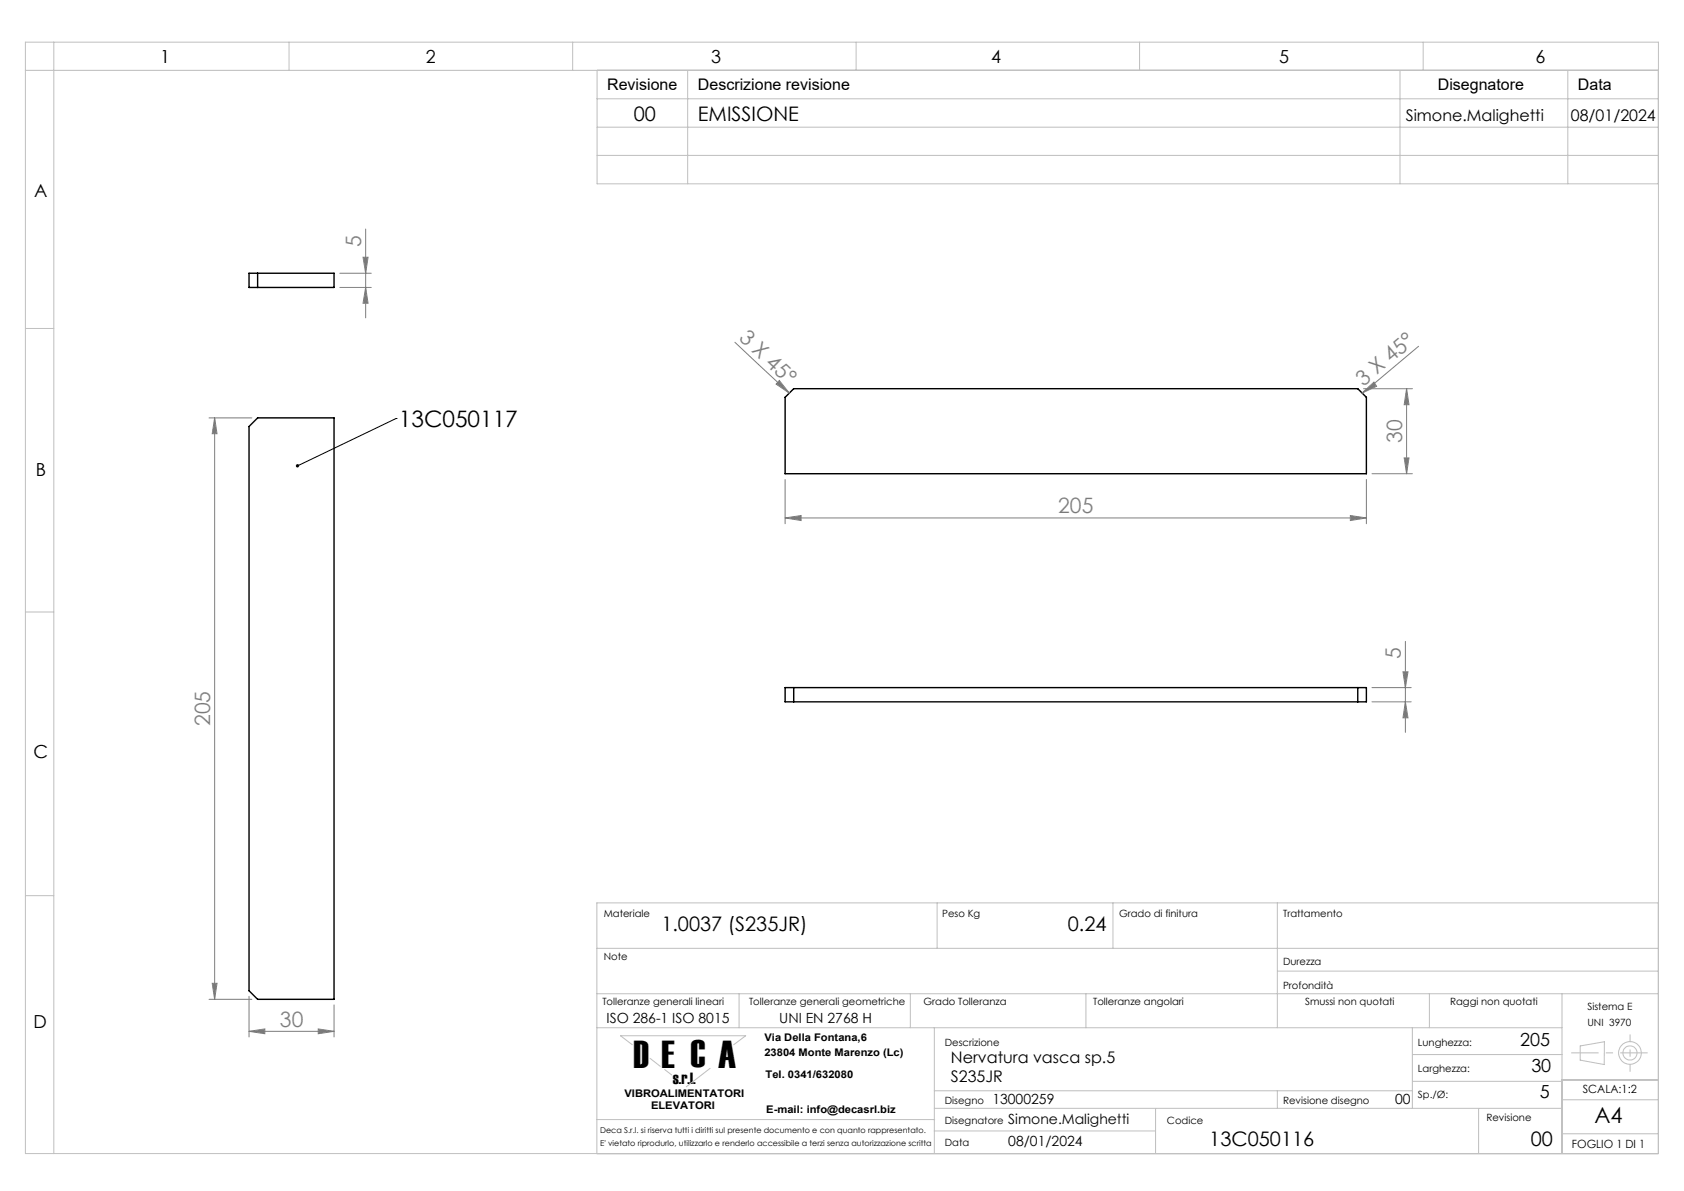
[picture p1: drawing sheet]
<svg xmlns="http://www.w3.org/2000/svg" width="297mm" height="210mm" viewBox="0 0 297 210" stroke-linecap="round" stroke-linejoin="round" font-family="sans-serif">
<path d="M43.9 48.2h15v2.5h-15zM45.4 48.2v2.5M43.9 75.2l1.5-1.5h13.5v102.5h-13.5l-1.5-1.5zM138.5 70.1l1.5-1.6h99.5l1.5 1.6v13.4h-102.5zM138.5 121.2h102.5v2.5h-102.5zM140 121.2v2.5M239.5 121.2v2.5" fill="none" stroke="#000" stroke-width=".25"/>
<g fill="none" stroke="#c0c0c0" stroke-width=".18">
<path d="M4.5 7.4h288v196h-288zM4.5 12.4h288M9.5 7.4v196M51 7.4v5M101 7.4v5M105.3 12.4v20h187.2M105.3 17.4h187.2M121.3 12.4v20M151 7.4v5M201 7.4v5M246.9 12.4v20M251 7.4v5"/>
<path d="M276.5 12.4v20M105.3 22.4h187.2M105.3 27.4h187.2M4.5 57.9h5M4.5 107.9h5M4.5 157.9h5M165.3 159.2v8M196.3 159.2v8M225.3 159.2v22M292.5 159.2h-187.2v44.2M105.3 175.2h187.2M105.3 167.2h187.2"/>
<path d="M130.4 175.2v6M160.5 175.2v6M191.5 175.2v6M225.3 171.2h67.2M252.1 175.2v6M275.5 175.2v28.2M105.3 181.2h170.2M105.3 197.4h59.6M111.5 184.2l-2.1-1.6h22.1l-2.1 1.6M114.7 186.6l1.8 1.4M117.2 188.6l1.3 .9M125.2 188.4l-4.2 3.2"/>
<path d="M164.8 181.2v22.2M164.8 195.4h110.7M164.8 199.4h39M164.8 192.3h84.3M203.8 195.4v8M225.3 192.3v3.1M249.1 181.2v14.2M249.1 185.9h26.4M249.1 190.7h26.4M260.8 195.4v8M275.5 199.9h17M275.5 193.9h17"/>
<path d="M275.5 190.4h17M278.7 184.4l4.3-.7-.1 4-4.2-.8z"/>
<circle cx="287.5" cy="185.7" r="2"/>
<circle cx="287.5" cy="185.7" r="1.25"/>
</g>
<g fill="none" stroke="#808080" stroke-width=".18">
<path d="M59.9 50.7h5.6M59.9 48.2h5.6M64 45.4h.9l-.4 2.8zM64.5 40.4v15.6M64.5 50.7l.4 2.8h-.9zM36.9 73.7h7.5M37.9 73.7v102.5M37.9 73.7l.4 2.8h-.9zM129.6 60.4l9.6 8.9M137.4 67.1l1.8 2.2-2.3-1.6zM240.2 69.3l2.1-1.9 .5 .7zM240.5 68.5h8.6"/>
<path d="M248.1 68.5l.4 2.9h-.8zM248.1 68.5v15M250.2 61.1l-9.3 7.7-.7 .5M138.5 91.3l2.8-.4v.9zM138.5 84.6v7.7M138.5 91.3h102.5M238.2 90.9l2.8 .4-2.8 .5zM241 84.6v7.7M242 83.5h7.1M247.7 80.7h.8l-.4 2.8zM247.4 118.5h.9l-.4 2.7zM247.9 113.1v16"/>
<path d="M242 121.2h6.9M242 123.7h6.9M247.9 123.7l.4 2.9h-.9zM36.9 176.2h7.5M37.4 173.4h.9l-.4 2.8zM43.9 175.7v7.1M58.9 177.2v5.6M43.9 181.8l2.8-.4v.9zM43.9 181.8h15M56.1 181.4l2.8 .4-2.8 .5z"/>
</g>
<path d="M277.1 185.6h13.5" fill="none" stroke="#c0c0c0" stroke-width=".18" stroke-dasharray="15.2 1.3 1.3 1.3" stroke-dashoffset="10.4" stroke-linecap="butt"/>
<path d="M287.5 182.4v6.6" fill="none" stroke="#c0c0c0" stroke-width=".18" stroke-dasharray="15.2 1.3 1.3 1.3" stroke-dashoffset="13.8" stroke-linecap="butt"/>
<path d="M69.8 73.8h.1M69.8 73.8l-17.3 8.4" fill="none" stroke="#000" stroke-width=".18"/>
<path d="M52.3 81.9a.28 .28 0 0 1 .4 .1 .28 .28 0 0 1-.1 .4 .28 .28 0 0 1-.4-.1l.3-.1-.3 .1z" fill="#000"/>
<g fill="#808080">
<path d="M137.4 67.1l1.8 2.2-2.3-1.6z"/>
<path d="M240.2 69.3l2.1-1.9 .5 .7z"/>
<path d="M43.9 181.8l2.8-.4v.9zM56.1 181.4l2.8 .4-2.8 .5z"/>
<path d="M64.5 50.7l.4 2.8h-.9zM64 45.4h.9l-.4 2.8z"/>
<path d="M248.1 68.5l.4 2.9h-.8zM247.7 80.7h.8l-.4 2.8zM247.4 118.5h.9l-.4 2.7zM247.9 123.7l.4 2.9h-.9z"/>
<path d="M37.9 73.7l.4 2.8h-.9zM37.4 173.4h.9l-.4 2.8z"/>
<path d="M138.5 91.3l2.8-.4v.9zM238.2 90.9l2.8 .4-2.8 .5z"/>
</g>
<text font-size="6.9" fill="#010000" x="111.7" y="188.2">D E C A</text>
<text font-size="4" x="70.4" y="75.3">13C050117</text>
<text font-size="3.9" x="281.2" y="198">A4</text>
<g font-size="3.7" fill="#808080">
<text x="63.7" y="43.5" transform="rotate(-90 63.7 43.5)">5</text>
<text x="130.2" y="59.8" transform="rotate(43 130.2 59.8)">3 X 45°</text>
<text x="240.5" y="68.2" transform="rotate(-40 240.5 68.2)">3 X 45°</text>
<text x="247.3" y="78.1" transform="rotate(-90 247.3 78.1)">30</text>
<text x="186.6" y="90.5">205</text>
<text x="247.1" y="116.2" transform="rotate(-90 247.1 116.2)">5</text>
<text x="37.1" y="128" transform="rotate(-90 37.1 128)">205</text>
<text x="49.4" y="181">30</text>
</g>
<g font-size="3.5">
<text x="111.8" y="21.3">00</text>
<text x="123.1" y="21.3">EMISSIONE</text>
<text x="116.6" y="164.2">1.0037 (S235JR)</text>
<text x="188.3" y="164.2">0.24</text>
<text x="213.3" y="202.2">13C050116</text>
<text x="270" y="202.2">00</text>
</g>
<g font-size="3.2">
<text x="28.3" y="11.1">1</text>
<text x="75.1" y="11.1">2</text>
<text x="125.4" y="11.1">3</text>
<text x="174.8" y="11.1">4</text>
<text x="225.6" y="11.1">5</text>
<text x="270.8" y="11.1">6</text>
<text x="6" y="34.7">A</text>
<text x="6.3" y="83.9">B</text>
<text x="5.9" y="133.6">C</text>
<text x="5.9" y="181.3">D</text>
<text x="268.1" y="184.4">205</text>
<text x="270.1" y="188.9">30</text>
<text x="271.6" y="193.6">5</text>
</g>
<text font-size="2.9" fill="#010000" x="118.7" y="191">s.r.l.</text>
<g font-size="2.8">
<text x="107.1" y="15.9">Revisione</text>
<text x="123.1" y="15.9">Descrizione revisione</text>
<text x="253.6" y="15.9">Disegnatore</text>
<text x="278.3" y="15.9">Data</text>
<text x="247.9" y="21.3">Simone.Malighetti</text>
<text x="277" y="21.3">08/01/2024</text>
<text x="167.7" y="190.7">S235JR</text>
<text x="167.7" y="187.4">Nervatura vasca sp.5</text>
</g>
<g font-size="2.5">
<text x="107" y="180.3">ISO 286-1 ISO 8015</text>
<text x="137.4" y="180.3">UNI EN 2768 H</text>
<text x="175" y="194.6">13000259</text>
<text x="246.1" y="194.6">00</text>
<text x="177.8" y="202.1">08/01/2024</text>
<text x="177.8" y="198.1">Simone.Malighetti</text>
</g>
<g font-size="2">
<text x="279.1" y="192.8">SCALA:1:2</text>
<text x="277.2" y="202.4">FOGLIO 1 DI 1</text>
</g>
<g font-size="1.9" fill="#010000">
<text x="134.8" y="183.6">Via Della Fontana,6</text>
<text x="134.8" y="186.2">23804 Monte Marenzo (Lc)</text>
<text x="135" y="190.1">Tel. 0341/632080</text>
<text x="110.1" y="193.4">VIBROALIMENTATORI</text>
<text x="114.8" y="195.6">ELEVATORI</text>
<text x="135.2" y="196.2">E-mail: info@decasrl.biz</text>
</g>
<g font-size="1.8">
<text x="106.5" y="161.7">Materiale</text>
<text x="166.2" y="161.7">Peso Kg</text>
<text x="197.4" y="161.7">Grado di finitura</text>
<text x="226.3" y="161.7">Trattamento</text>
<text x="106.5" y="169.3">Note</text>
<text x="226.3" y="170.2">Durezza</text>
<text x="106.2" y="177.1">Tolleranze generali lineari</text>
<text x="132.1" y="177.1">Tolleranze generali geometriche</text>
<text x="162.9" y="177.1">Grado Tolleranza</text>
<text x="192.8" y="177.1">Tolleranze angolari</text>
<text x="226.3" y="174.4">Profondità</text>
<text x="230.2" y="177.1">Smussi non quotati</text>
<text x="255.7" y="177.1">Raggi non quotati</text>
<text x="280" y="178.1">Sistema E</text>
<text x="166.6" y="184.4">Descrizione</text>
<text x="250.1" y="184.4">Lunghezza:</text>
<text x="280" y="180.9">UNI 3970</text>
<text x="250.1" y="188.9">Larghezza:</text>
<text x="166.6" y="194.6">Disegno</text>
<text x="226.3" y="194.6">Revisione disegno</text>
<text x="250.1" y="193.6">Sp./Ø:</text>
<text x="262.1" y="197.7">Revisione</text>
<text x="166.6" y="198.1">Disegnatore</text>
<text x="166.6" y="202.1">Data</text>
<text x="205.8" y="198.1">Codice</text>
</g>
<g font-size="1.4">
<text x="105.8" y="199.7">Deca S.r.l. si riserva tutti i diritti sul presente documento e con quanto rappresentato.</text>
<text x="105.8" y="202.1">E' vietato riprodurlo, utilizzarlo e renderlo accessibile a terzi senza autorizzazione scritta</text>
</g>
</svg>
